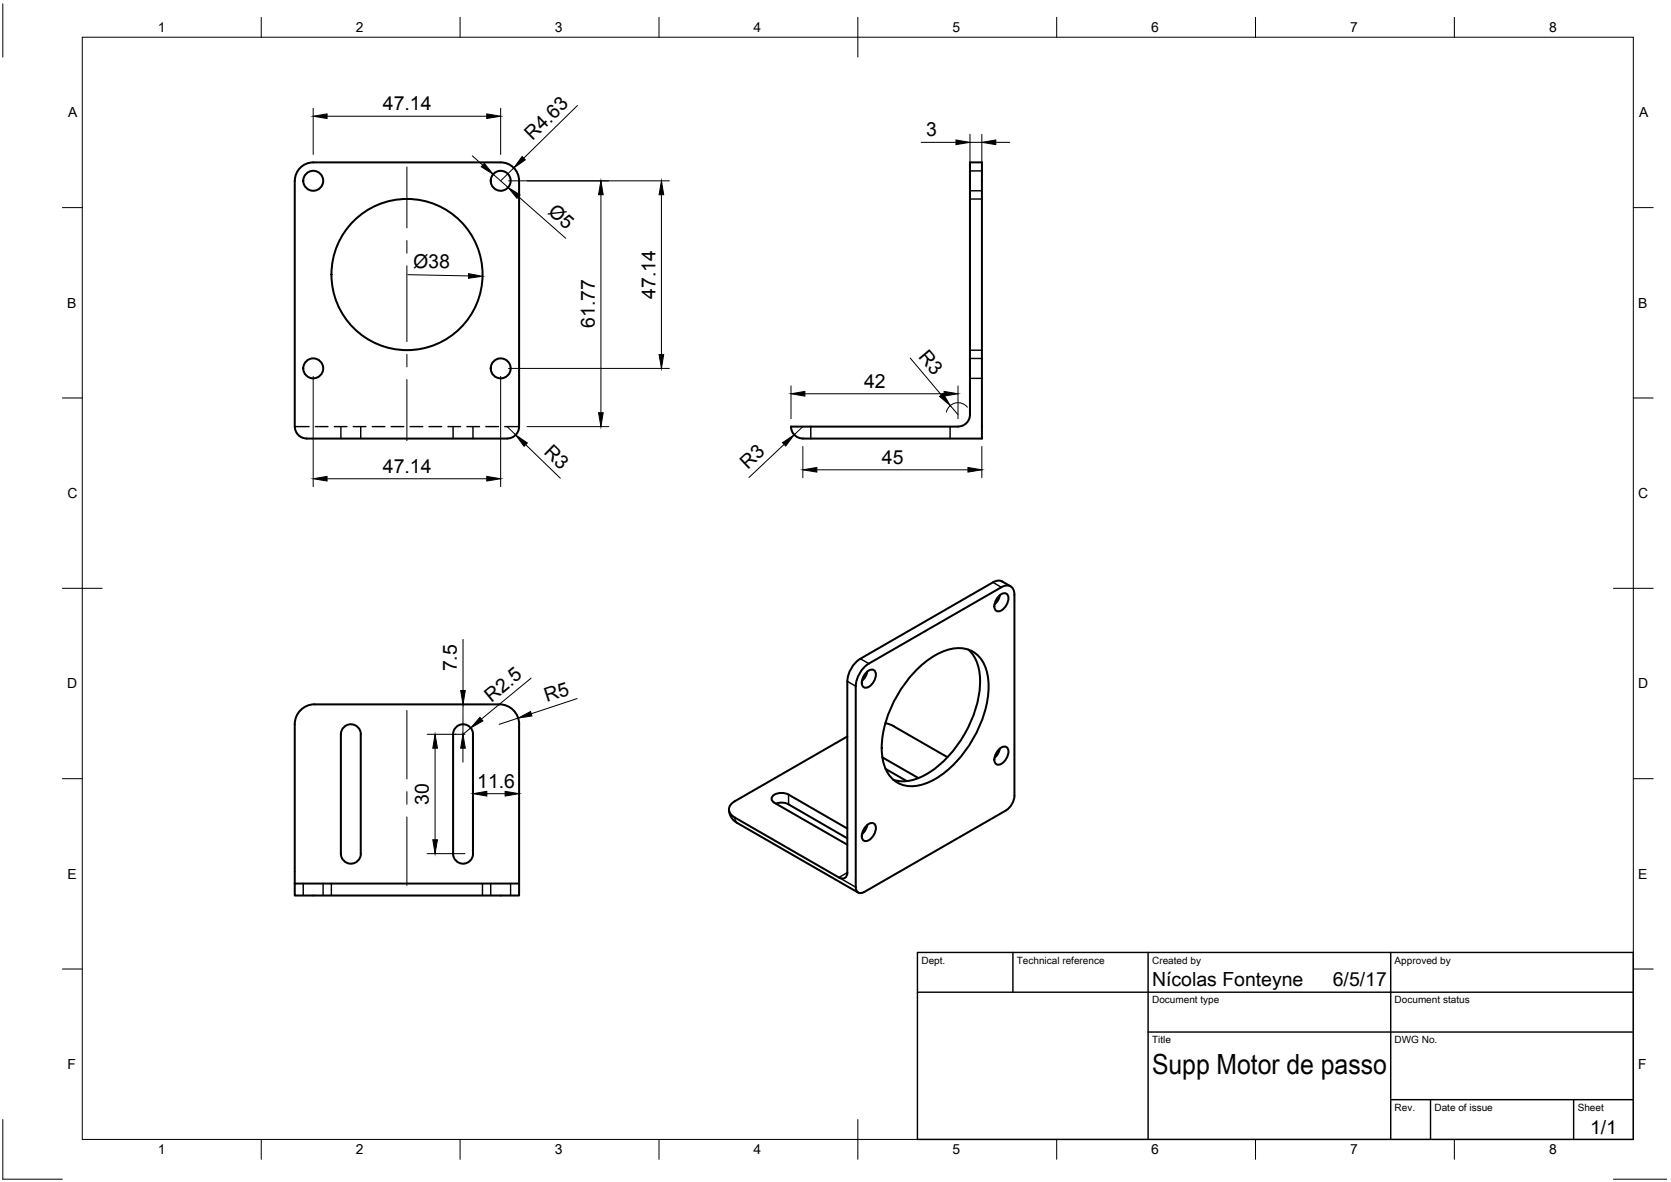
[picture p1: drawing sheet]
<svg xmlns="http://www.w3.org/2000/svg" width="420mm" height="297mm" viewBox="0 0 420 297" stroke-linecap="round" stroke-linejoin="round" font-family="sans-serif">
<!-- layer: Hidden -->
<g fill="none" stroke="#000" stroke-width=".36">
<path d="M243.9 50h3M243.9 47.9h3M243.9 42.9h3M243.9 88h3M243.9 95.1h3M243.9 90.1h3M74.1 107.2h3.6M79.3 107.2h3.2M84.1 107.2h3.1M85.7 107.2v3M88.8 107.2h3.2M90.7 107.2v3"/>
<path d="M93.6 107.2h3.2M98.3 107.2h3.2M103.1 107.2h3.2M107.9 107.2h3.1M112.6 107.2h3.2M113.9 107.2v3M117.4 107.2h3.2M118.9 107.2v3M122.2 107.2h3.1M126.9 107.2h3.6M203.9 107.2v3M238.9 107.2v3"/>
<path d="M76.2 222v3M81.2 222v3M83.3 222v3M121.3 222v3M123.4 222v3M128.4 222v3"/>
</g>
<!-- layer: Visible -->
<g fill="none" stroke="#000" stroke-width=".51">
<path d="M74.1 107.2v-61.8a4.6 4.6 0 0 1 4.7-4.6h47.1a4.6 4.6 0 0 1 4.6 4.6v61.8M74.1 107.2a3 3 0 0 0 3 3h50.4a2.99 2.99 0 0 0 3-3M198.9 107.2h42M198.9 107.2a2.99 2.99 0 0 0 3 3M240.9 107.2a2.99 2.99 0 0 0 3-3v-63.4h3v69.4h-45M251.3 149.6a1.26 1.26 0 0 1 1.8-.4 1.26 1.26 0 0 1 .4 1.7 3.3 3.3 0 0 1-2.6 2.7 1.57 1.57 0 0 1-.6-2.4zM251.4 149.6l-.3 1-1 1.3M251.8 147.6l-33.3 19.2a7.2 7.2 0 0 0-3.3 5.6v50.5M251.8 147.6a2 2 0 0 1 2.3-.3 2 2 0 0 1 1 2.2v50.5l-.5 1.8-.7 1.1-.9 .7-35.7 20.6a1.29 1.29 0 0 1-1.5 .1 1.29 1.29 0 0 1-.6-1.4M252 146.1l2.1 1.2M252 146.1a2.24 2.24 0 0 0-2.3 .2l-33.4 19.2M79.1 177h46.4a5 5 0 0 1 5 5"/>
<path d="M79.1 177a5 5 0 0 0-5 5M213 171.2l.1 48.1a1.3 1.3 0 0 1-.7 1.3 1.3 1.3 0 0 1-1.5-.1l-26.1-15.1a2.16 2.16 0 0 1-1.5-2 2.16 2.16 0 0 1 1.5-2l28.2-16.3M216.3 165.5a7.2 7.2 0 0 0-3.2 5.7M218 168.8a1.26 1.26 0 0 1 1.7-.4 1.26 1.26 0 0 1 .5 1.7 3.3 3.3 0 0 1-2.6 2.7 1.57 1.57 0 0 1-.7-2.4zM218.1 168.8l-.4 1-1 1.3M230.2 168.6a17.1 17.1 0 0 1 10.5-5.7 7.2 7.2 0 0 1 7.6 6.4 24.9 24.9 0 0 1-4.1 17.2 24.2 24.2 0 0 1-11.9 10.6 7.4 7.4 0 0 1-10.3-6 24.9 24.9 0 0 1 4.1-17.1l1.9-2.8zM243.5 163.2a11.3 11.3 0 0 1 2.9 9.7 30 30 0 0 1-13.3 21.6 10.2 10.2 0 0 1-8.5 1.5M74.1 182v40M85.7 184.5a2.51 2.51 0 0 1 2.5-2.5 2.51 2.51 0 0 1 2.5 2.5M85.7 184.5v30a2.51 2.51 0 0 0 2.5 2.5 2.51 2.51 0 0 0 2.5-2.5v-30M113.9 184.5a2.51 2.51 0 0 1 2.5-2.5 2.51 2.51 0 0 1 2.5 2.5M113.9 184.5v30a2.51 2.51 0 0 0 2.5 2.5 2.51 2.51 0 0 0 2.5-2.5v-30"/>
<path d="M130.5 182v40M221.8 190.3l9.1 5.2M222.6 181.7l2.1 .8 13.5 7.8M222.7 193.2l5.3 3.1M251.3 188.2a1.26 1.26 0 0 1 1.8-.5 1.26 1.26 0 0 1 .4 1.8 3.3 3.3 0 0 1-2.6 2.7 1.57 1.57 0 0 1-.6-2.5zM251.4 188.1l-.6 1.5-.7 .8M183.3 203.4l.5 1.9 1.4 1.4 30.6 17.6M195.1 201.9l1.7-.2 1.5 .4M198.3 202.1l14.7 8.6M213 208.2l-14.7-8.5a3.4 3.4 0 0 0-4.2 .6 1.09 1.09 0 0 0 .6 1.4l18.3 10.6M218 207.4a1.26 1.26 0 0 1 1.7-.5 1.26 1.26 0 0 1 .5 1.8 3.3 3.3 0 0 1-2.6 2.7 1.57 1.57 0 0 1-.7-2.5zM218.1 207.3l-.4 1-1 1.3"/>
<path d="M74.1 222h56.4M74.1 222v3h56.4v-3"/>
<circle cx="78.8" cy="45.4" r="2.51"/>
<circle cx="125.9" cy="45.4" r="2.51"/>
<circle cx="102.3" cy="69" r="19"/>
<circle cx="78.8" cy="92.6" r="2.51"/>
<circle cx="125.9" cy="92.6" r="2.51"/>
</g>
<!-- layer: Visible Narrow -->
<path d="M249.7 146.3l2.1 1.3M213 171.2l2.2 1.2M216.3 165.5l2.1 1.3M198.3 199.7v2.4M184.8 205.4a1.5 1.5 0 0 0 .6 1.4M213 219.3l-2.1 1.2 4.3 2.4" fill="none" stroke="#000" stroke-width=".36"/>
<!-- layer: Border -->
<g fill="none" stroke="#000" stroke-width=".25">
<path d="M.7 1v13.4M20.7 9.4h390v276.9h-390zM65.7 4.4v5M115.7 4.4v5M165.7 4.4v5M215.7 4.4v10M265.7 4.4v5M315.7 4.4v5M365.7 4.4v5M15.7 52.2h5M410.7 52.2h5M15.7 100h5"/>
<path d="M410.7 100h5M15.7 147.8h10M405.7 147.8h10M15.7 195.7h5M410.7 195.7h5M15.7 243.5h5M410.7 243.5h5M.7 281.3v15h15M65.7 286.3v5M115.7 286.3v5M165.7 286.3v5M215.7 281.3v10"/>
<path d="M265.7 286.3v5M315.7 286.3v5M365.7 286.3v5M405.7 296.3h13.4"/>
</g>
<!-- layer: TitleBlock -->
<path d="M230.7 239.4h180v46.9h-180zM254.7 239.4v9.9M288.7 239.4v46.9M349.7 239.4v46.9M230.7 249.3h180M288.7 259.4h122M349.7 276.4h61M359.7 276.4v9.9M395.7 276.4v9.9" fill="none" stroke="#000" stroke-width=".36"/>
<!-- layer: Dimensions -->
<g fill="none" stroke="#000" stroke-width=".25">
<path d="M78.7 27.2v11.6M82.2 29.2h40.2M118.8 39.2l2.6 2.3M125.9 27.2v11.6M145.2 26.5l-13.5 13.3M231.6 35.8h8.8M243.9 33.8v9.7M243.9 35.8h3M246.9 33.8v9.7M250.4 35.8h3.5M124 43.8l3.7 3.3M127.9 45.4h40.4"/>
<path d="M129.2 42.2l-3.3 3.2M130.4 49.4l11.8 10.5M151.1 48.9v54.8M166.3 48.9v40.2M102.5 69l15.3 .3M78.7 94.6v27.7M125.9 94.6v27.7M127.9 92.6h40.4M198.9 97v8.2M202.4 99h35M228.9 90l7.8 9.3M240.9 97v8.2"/>
<path d="M127.5 107.2l2.2 2.1M132.2 111.7l8.7 8.5M132.5 107.2h20.6M197.2 111.7l-8.9 8.3M201.9 112.2v7.9M201.9 107.2l-2.2 2.1M205.4 118.1h38M238.9 101.9l2 2.3M243.2 102.3a3 3 0 0 0-3-1 3 3 0 0 0-2.2 2.3M246.9 112.2v7.9M82.2 120.3h40.2M114.4 177h.1"/>
<path d="M116.4 177v7.5l1.9-1.6M116.4 160.7v12.8M133.5 170.4l-12.5 10.3M145.1 175.6l-11.5 3.8M107.4 184.5h9.5M109.4 188v23M114.4 184.5h.1M116.4 188v3.5M122.4 199.5h4.6M130.3 180.5l-4.8 1.5M107.4 214.5h9.5"/>
</g>
<g fill="#000" stroke="#000" stroke-width=".25">
<path d="M78.7 29.2l3.5-.6v1.2zM122.4 28.6l3.5 .6-3.5 .6zM131.3 39.3l.8 .9-2.9 2zM240.4 35.2l3.5 .6-3.5 .5zM246.9 35.8l3.5-.6v1.1zM121.8 41l2.2 2.8-3-1.9zM127.7 47.1l3.1 1.9-.8 .8zM151.1 45.4l.6 3.5h-1.2zM166.3 45.4l.6 3.5h-1.2zM117.8 68.8l3.5 .6-3.5 .5zM165.7 89.1h1.2l-.6 3.5zM198.9 99l3.5-.6v1.1z"/>
<path d="M236.2 99.6l.9-.7 1.8 3zM237.4 98.4l3.5 .6-3.5 .5zM78.7 120.3l3.5-.6v1.2zM122.4 119.7l3.5 .6-3.5 .6zM129.7 109.3l2.9 2-.8 .9zM150.5 103.7h1.2l-.6 3.5zM196.8 111.3l2.9-2-2.1 2.8zM201.9 118.1l3.5-.6v1.1zM243.4 117.5l3.5 .6-3.5 .5zM115.8 173.5h1.2l-.6 3.5zM130.3 180.5l3.1-1.7 .4 1.1zM109.4 184.5l.6 3.5h-1.2z"/>
<path d="M116.4 184.5l.6 3.5h-1.2zM120.7 180.3l.7 .9-3.1 1.7zM118.9 199.5l3.5-.6v1.1zM127 198.9l3.5 .6-3.5 .5zM108.8 211h1.2l-.6 3.5z"/>
</g>
<!-- layer: Center Lines -->
<path d="M102.3 42v15.3M102.3 60.5v3.1M102.3 66.8v19.1M102.3 89v3.2M102.3 95.4v15.3M102.3 178.5v17.3M102.3 198.9v3.2M102.3 205.3v17.2" fill="none" stroke="#000" stroke-width=".25"/>
<text font-size="7" x="289.7" y="269.9">Supp Motor de passo</text>
<g font-size="4.9">
<text x="96.3" y="27.7">47.14</text>
<text x="133.9" y="35.4" transform="rotate(-44 133.9 35.4)">R4.63</text>
<text x="232.9" y="34.2">3</text>
<text x="137.6" y="53.4" transform="rotate(41 137.6 53.4)">Ø5</text>
<text x="103.9" y="67.3" transform="rotate(1 103.9 67.3)">Ø38</text>
<text x="164.8" y="75" transform="rotate(-90 164.8 75)">47.14</text>
<text x="149.5" y="82.4" transform="rotate(-90 149.5 82.4)">61.77</text>
<text x="230.8" y="89.8" transform="rotate(50 230.8 89.8)">R3</text>
<text x="217.3" y="97.5">42</text>
<text x="136.6" y="113.8" transform="rotate(44 136.6 113.8)">R3</text>
<text x="96.3" y="118.8">47.14</text>
<text x="188.1" y="118.1" transform="rotate(-43 188.1 118.1)">R3</text>
<text x="221.7" y="116.5">45</text>
<text x="114.9" y="168.7" transform="rotate(-90 114.9 168.7)">7.5</text>
<text x="123.6" y="176.6" transform="rotate(-40 123.6 176.6)">R2.5</text>
<text x="137.5" y="176.4" transform="rotate(-18 137.5 176.4)">R5</text>
<text x="120" y="197.9">11.6</text>
<text x="107.9" y="202.2" transform="rotate(-90 107.9 202.2)">30</text>
<text x="289.7" y="247.8">Nícolas Fonteyne</text>
<text x="335.1" y="247.8">6/5/17</text>
<text x="399.8" y="284.9">1/1</text>
</g>
<g font-size="3.5">
<text x="39.7" y="8.1">1</text>
<text x="89.5" y="8.1">2</text>
<text x="139.5" y="8.1">3</text>
<text x="189.4" y="8.1">4</text>
<text x="239.5" y="8.1">5</text>
<text x="289.4" y="8.1">6</text>
<text x="339.5" y="8.1">7</text>
<text x="389.5" y="8.1">8</text>
<text x="17.1" y="29.5">A</text>
<text x="412.1" y="29.5">A</text>
<text x="16.9" y="77.3">B</text>
<text x="411.9" y="77.3">B</text>
<text x="16.9" y="125.2">C</text>
<text x="411.9" y="125.2">C</text>
<text x="16.9" y="173">D</text>
<text x="411.9" y="173">D</text>
<text x="16.9" y="220.9">E</text>
<text x="411.9" y="220.9">E</text>
<text x="16.9" y="268.7">F</text>
<text x="411.9" y="268.7">F</text>
<text x="39.7" y="290.1">1</text>
<text x="89.5" y="290.1">2</text>
<text x="139.5" y="290.1">3</text>
<text x="189.4" y="290.1">4</text>
<text x="239.5" y="290.1">5</text>
<text x="289.4" y="290.1">6</text>
<text x="339.5" y="290.1">7</text>
<text x="389.5" y="290.1">8</text>
</g>
<g font-size="2.5">
<text x="231.7" y="242.1">Dept.</text>
<text x="255.7" y="242.1">Technical reference</text>
<text x="289.7" y="242.1">Created by</text>
<text x="350.7" y="242.1">Approved by</text>
<text x="289.7" y="252.1">Document type</text>
<text x="350.7" y="252.1">Document status</text>
<text x="289.7" y="262.1">Title</text>
<text x="350.7" y="262.1">DWG No.</text>
<text x="350.7" y="279.1">Rev.</text>
<text x="360.7" y="279.1">Date of issue</text>
<text x="396.7" y="279.1">Sheet</text>
</g>
</svg>
